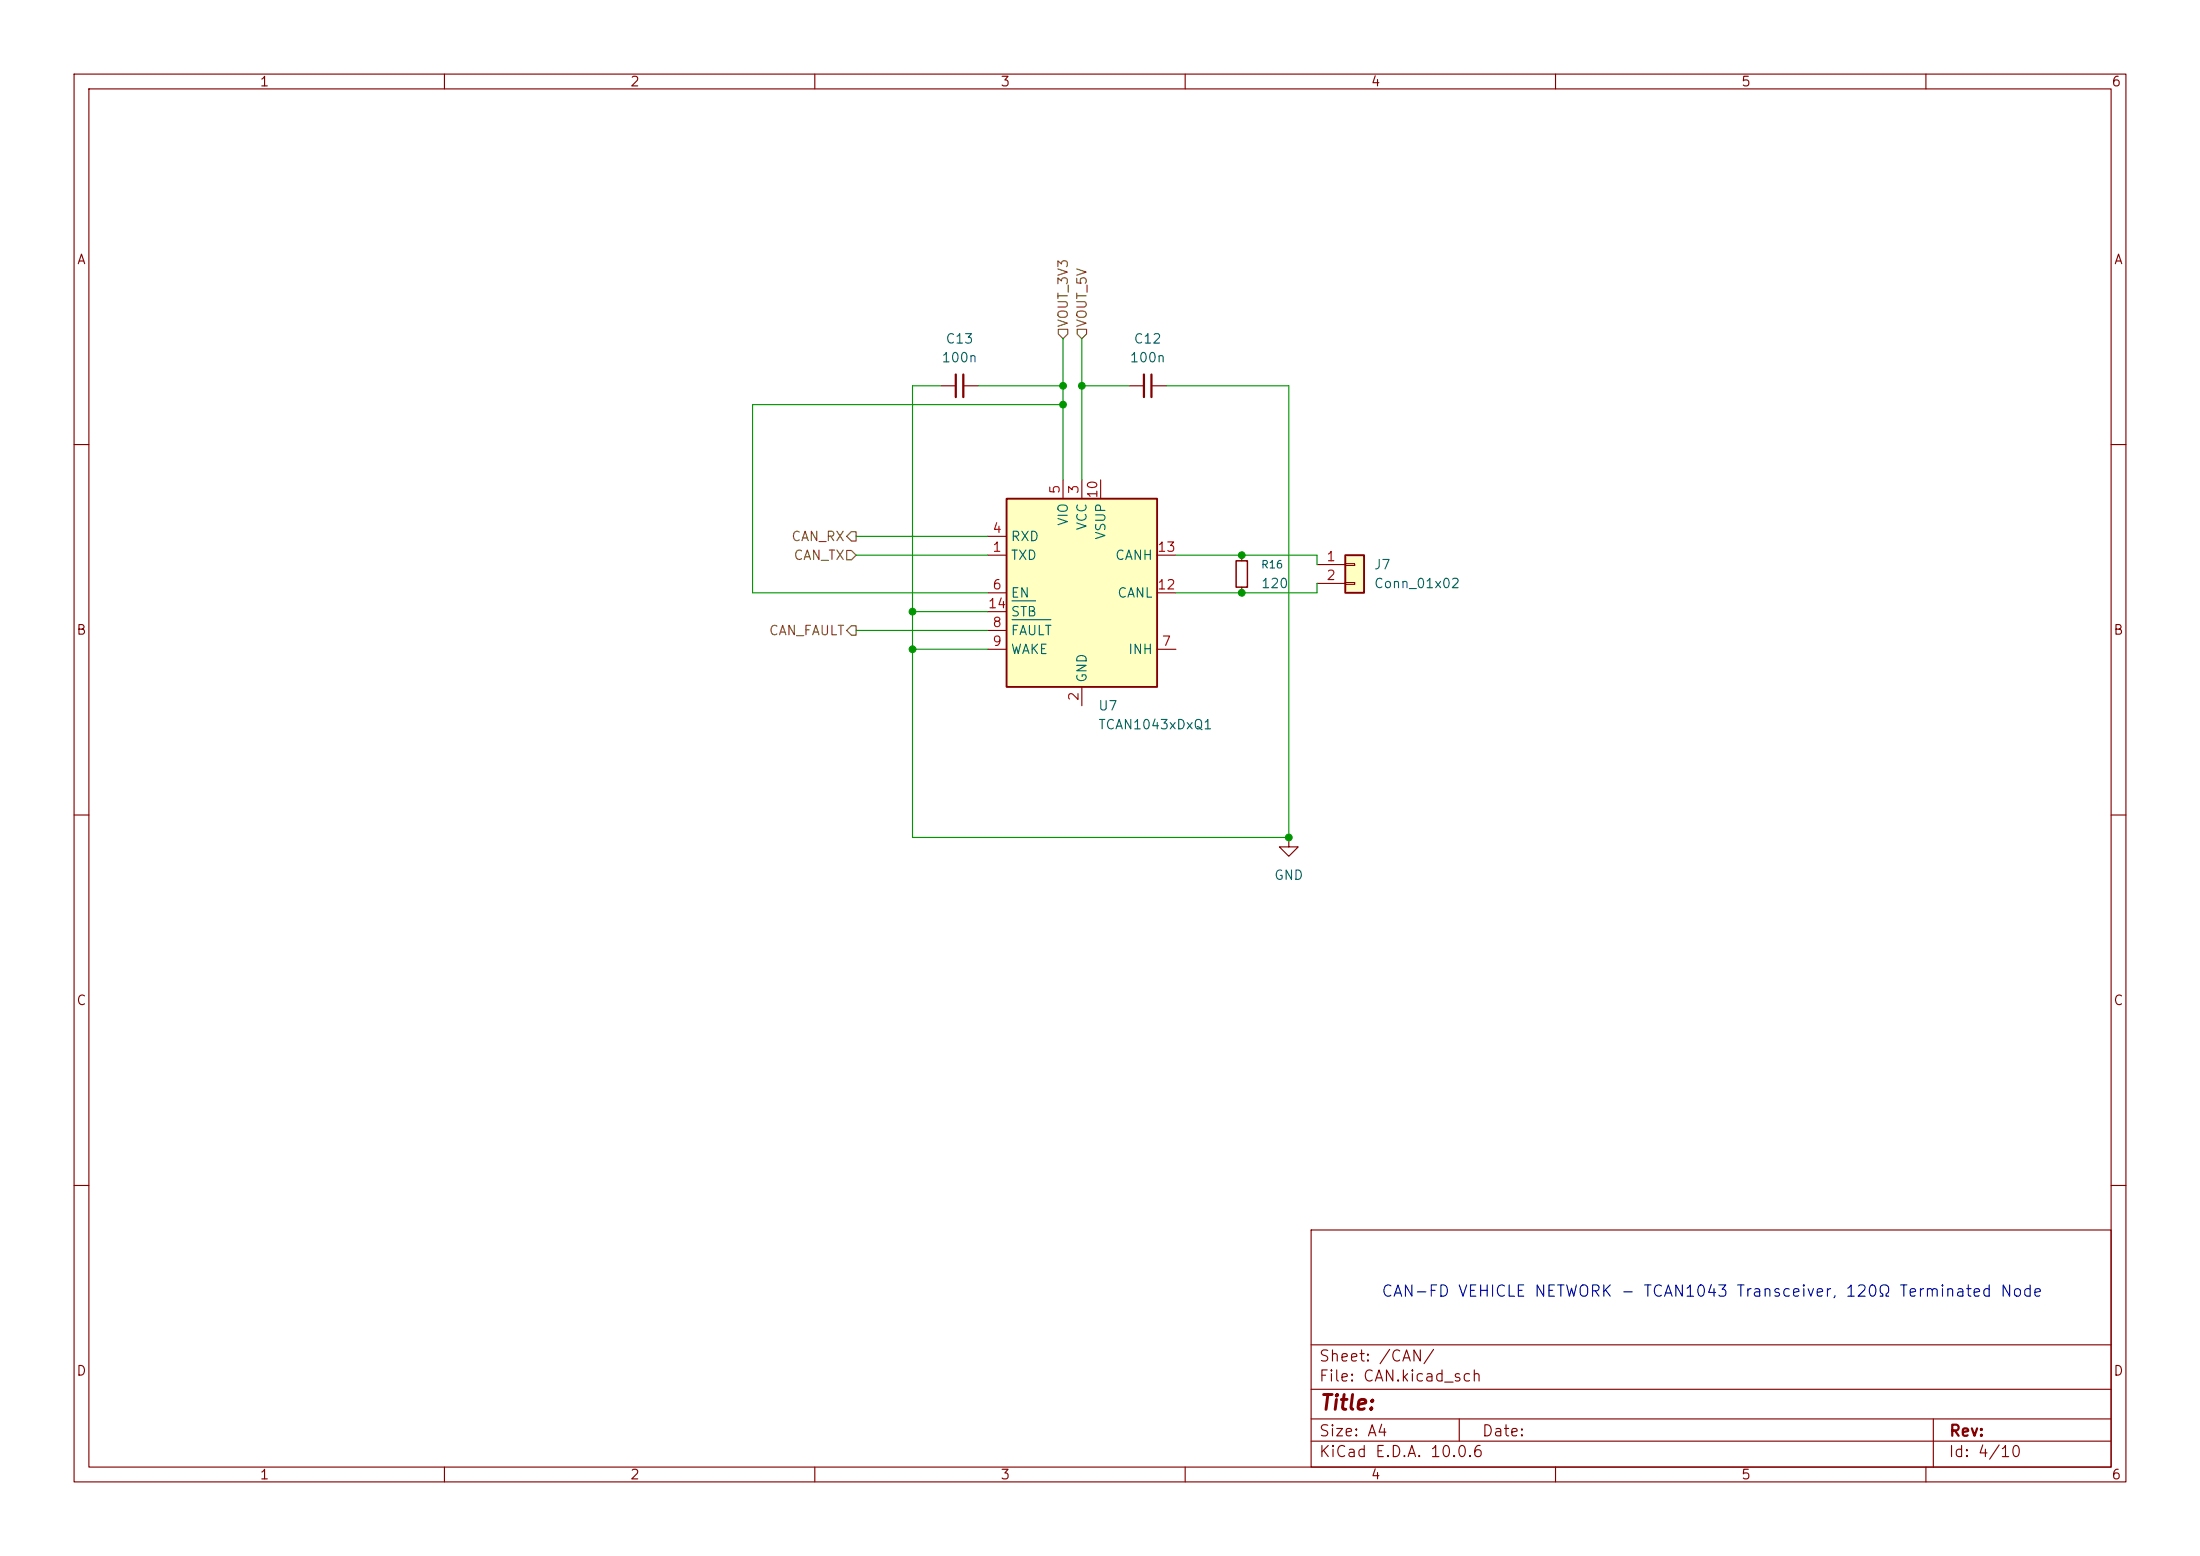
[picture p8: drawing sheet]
<svg xmlns="http://www.w3.org/2000/svg" width="297mm" height="210mm" viewBox="0 0 297 210" stroke-linecap="round" stroke-linejoin="round" font-family="sans-serif">
<g fill="none" stroke="#840000" stroke-width=".15">
<path d="M10 10h277v190h-277zM12 12h273v186h-273zM60 10v2M110 10v2M160 10v2M210 10v2M260 10v2M10 60h2M285 60h2M10 110h2M285 110h2M10 160h2"/>
<path d="M177 166h108v32h-108zM285 160h2M60 198v2M110 198v2M160 198v2M177 194.5h108M177 191.5h108M177 187.5h108M177 181.5h108M197 191.5v3M210 198v2M260 198v2"/>
<path d="M261 191.5v6.5"/>
</g>
<path d="M135.9 67.3h20.3v25.4h-20.3z" fill="#ffffc2"/>
<path d="M135.9 67.3h20.3v25.4h-20.3z" fill="none" stroke="#840000" stroke-width=".25"/>
<g fill="none" stroke="#840000" stroke-width=".15">
<path d="M133.3 74.9h2.6M133.3 72.4h2.6M143.5 64.8v2.5M146 64.8v2.5M148.6 64.8v2.5M156.2 74.9h2.5M167.6 74.9v.8M167.6 79.2v.8M133.3 80h2.6M133.3 87.6h2.6M133.3 85.1h2.6M133.3 82.6h2.6"/>
<path d="M146 92.7v2.6M156.2 80h2.5M156.2 87.6h2.5"/>
</g>
<path d="M136.6 83.6h5.3M136.6 81.1h3.2" fill="none" stroke="#006464" stroke-width=".15"/>
<path d="M166.9 75.7h1.5v3.5h-1.5z" fill="none" stroke="#840000" stroke-width=".2"/>
<path d="M181.6 74.9h2.5v5.1h-2.5z" fill="#ffffc2"/>
<path d="M181.6 74.9h2.5v5.1h-2.5z" fill="none" stroke="#840000" stroke-width=".25"/>
<path d="M127 52.1h2M130 52.1h2.1M152.4 52.1h2M155.4 52.1h2.1M177.8 76.2h3.8M177.8 78.7h3.8M181.6 76.1h1.3v.2h-1.3zM181.6 78.6h1.3v.3h-1.3zM174 113v1.3h1.3l-1.3 1.3-1.3-1.3h1.3M174 113h.1" fill="none" stroke="#840000" stroke-width=".15"/>
<path d="M129 50.5v3.1M130 50.5v3.1M154.4 50.5v3.1M155.4 50.5v3.1" fill="none" stroke="#840000" stroke-width=".3"/>
<path d="M142.9 44.5h1.2v.6l-.6 .6-.6-.6zM145.4 44.5h1.3v.6l-.7 .6-.6-.6zM114.3 74.3h.6l.7 .6-.7 .7h-.6zM114.9 71.8h.7v1.2h-.7l-.6-.6zM114.9 84.5h.7v1.2h-.7l-.6-.6z" fill="none" stroke="#725600" stroke-width=".15"/>
<g fill="none" stroke="#009600" stroke-width=".15">
<path d="M127 52.1h-3.8v60.9h50.8v-60.9h-16.5M132.1 52.1h11.4M143.5 54.6h-41.9v25.4h31.7M143.5 45.7v19.1M146 52.1h6.4M146 45.7v19.1M115.6 74.9h17.7M115.6 72.4h17.7M158.7 74.9h19.1v1.3M177.8 78.7v1.3h-19.1M115.6 85.1h17.7M123.2 87.6h10.1"/>
<path d="M123.2 82.6h10.1"/>
</g>
<g fill="#009600" stroke="#009600" stroke-width=".14">
<circle cx="143.5" cy="52.1" r=".46"/>
<circle cx="143.5" cy="54.6" r=".46"/>
<circle cx="123.2" cy="87.6" r=".46"/>
<circle cx="123.2" cy="82.6" r=".46"/>
<circle cx="146" cy="52.1" r=".46"/>
<circle cx="174" cy="113" r=".46"/>
<circle cx="167.6" cy="74.9" r=".46"/>
<circle cx="167.6" cy="80" r=".46"/>
</g>
<text font-size="2" fill="#840000" x="178" y="190.8">Title:</text>
<text font-size="1.5" fill="#0000c2" x="186.4" y="175.4">CAN-FD VEHICLE NETWORK - TCAN1043 Transceiver, 120Ω Terminated Node</text>
<g font-size="1.5" fill="#840000">
<text x="178" y="184.1">Sheet: /CAN/</text>
<text x="178" y="186.8">File: CAN.kicad_sch</text>
<text x="178" y="197">KiCad E.D.A. 10.0.6</text>
<text x="178" y="194.2">Size: A4</text>
<text x="200" y="194.2">Date:</text>
<text x="263" y="197">Id: 4/10</text>
<text x="263" y="194.2">Rev:</text>
</g>
<g font-size="1.3" fill="#840000">
<text x="35" y="12">1</text>
<text x="85" y="12">2</text>
<text x="135" y="12">3</text>
<text x="185" y="12">4</text>
<text x="235" y="12">5</text>
<text x="285" y="12">6</text>
<text x="10.3" y="36">A</text>
<text x="285.3" y="36">A</text>
<text x="10.2" y="86">B</text>
<text x="285.2" y="86">B</text>
<text x="10.2" y="136">C</text>
<text x="285.2" y="136">C</text>
<text x="10.2" y="186">D</text>
<text x="285.2" y="186">D</text>
<text x="35" y="200">1</text>
<text x="85" y="200">2</text>
<text x="135" y="200">3</text>
<text x="185" y="200">4</text>
<text x="235" y="200">5</text>
<text x="285" y="200">6</text>
</g>
<g font-size="1.3" fill="#006464">
<text x="127.6" y="46.7">C13</text>
<text x="153" y="46.7">C12</text>
<text x="127" y="49.2">100n</text>
<text x="152.4" y="49.2">100n</text>
<text x="144.5" y="71.1" transform="rotate(-90 144.5 71.1)">VIO</text>
<text x="147" y="71.7" transform="rotate(-90 147 71.7)">VCC</text>
<text x="136.4" y="75.9">TXD</text>
<text x="136.4" y="73.4">RXD</text>
<text x="149.6" y="72.9" transform="rotate(-90 149.6 72.9)">VSUP</text>
<text x="150.5" y="75.9">CANH</text>
<text x="185.4" y="77.2">J7</text>
<text x="136.4" y="81">EN</text>
<text x="136.4" y="83.5">STB</text>
<text x="150.8" y="81">CANL</text>
<text x="170.2" y="79.7">120</text>
<text x="185.4" y="79.7">Conn_01x02</text>
<text x="136.4" y="86.1">FAULT</text>
<text x="136.4" y="88.6">WAKE</text>
<text x="152.2" y="88.6">INH</text>
<text x="147" y="92.2" transform="rotate(-90 147 92.2)">GND</text>
<text x="148.2" y="96.2">U7</text>
<text x="148.2" y="98.8">TCAN1043xDxQ1</text>
<text x="171.9" y="119.1">GND</text>
</g>
<g font-size="1.3" fill="#725600">
<text x="144.5" y="44.3" transform="rotate(-90 144.5 44.3)">VOUT_3V3</text>
<text x="147" y="44.3" transform="rotate(-90 147 44.3)">VOUT_5V</text>
<text x="106.7" y="73.4">CAN_RX</text>
<text x="107" y="75.9">CAN_TX</text>
<text x="103.7" y="86.1">CAN_FAULT</text>
</g>
<g font-size="1.3" fill="#a90000">
<text x="143.4" y="66.8" transform="rotate(-90 143.4 66.8)">5</text>
<text x="145.9" y="66.8" transform="rotate(-90 145.9 66.8)">3</text>
<text x="148.5" y="67.4" transform="rotate(-90 148.5 67.4)">10</text>
<text x="133.9" y="74.8">1</text>
<text x="133.9" y="72.3">4</text>
<text x="156.1" y="74.8">13</text>
<text x="179" y="76.1">1</text>
<text x="133.3" y="82.4">14</text>
<text x="133.9" y="79.9">6</text>
<text x="156.1" y="79.9">12</text>
<text x="179" y="78.6">2</text>
<text x="133.9" y="85">8</text>
<text x="133.9" y="87.5">9</text>
<text x="156.7" y="87.5">7</text>
<text x="145.9" y="94.7" transform="rotate(-90 145.9 94.7)">2</text>
</g>
<text font-size="1" fill="#006464" x="170.2" y="77">R16</text>
</svg>
